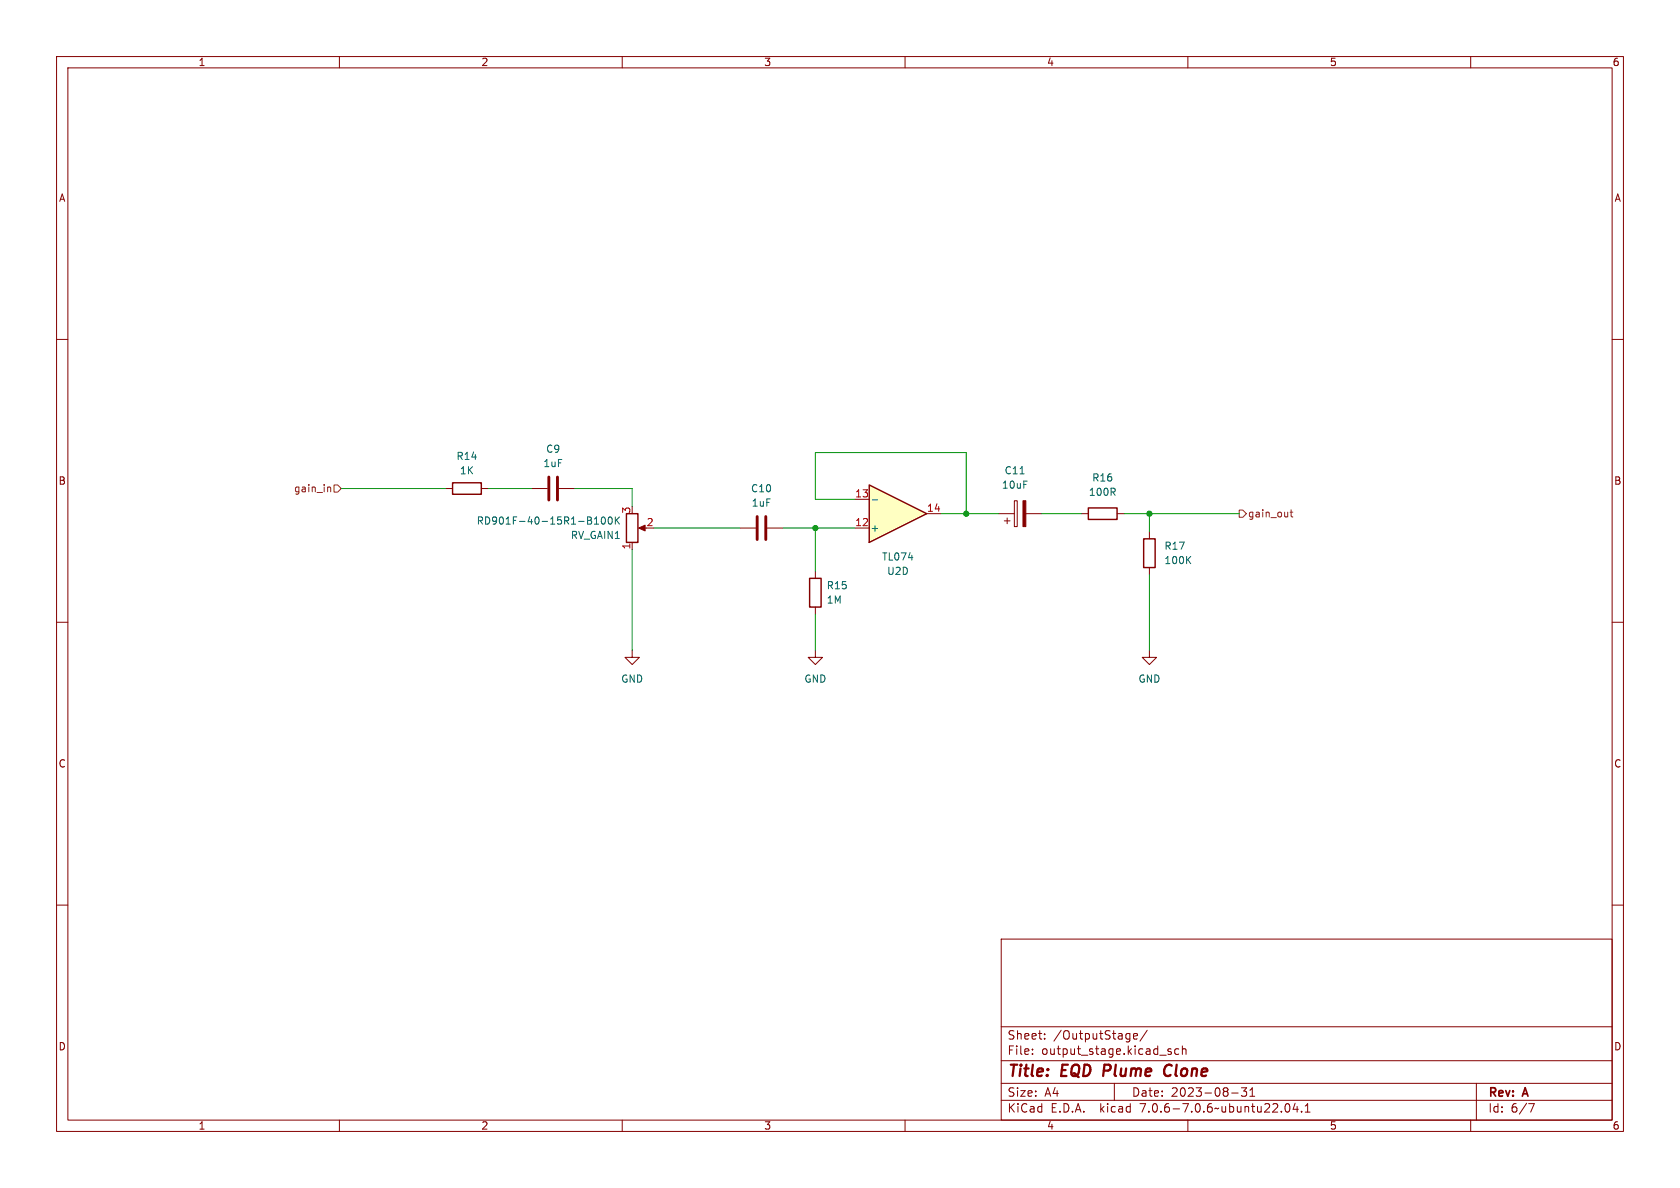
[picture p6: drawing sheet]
<svg xmlns="http://www.w3.org/2000/svg" width="297mm" height="210mm" viewBox="0 0 297 210" stroke-linecap="round" stroke-linejoin="round" font-family="sans-serif">
<g fill="none" stroke="#840000" stroke-width=".18">
<path d="M10 10h277v190h-277zM12 12h273v186h-273zM60 10v2M110 10v2M160 10v2M210 10v2M260 10v2M10 60h2M285 60h2M111.8 95.9v1.3M113.3 93.3h1M130.8 93.3h2.8"/>
<path d="M135.6 93.3h2.8M10 110h2M111.8 114.9v1.3h1.2l-1.2 1.3-1.3-1.3h1.3M203.2 114.9v1.3h1.3l-1.3 1.3-1.3-1.3h1.3M285 110h2M10 160h2M285 160h2M177 166h108v32h-108zM60 198v2M110 198v2M160 198v2M177 194.5h108"/>
<path d="M177 191.5h108M177 187.5h108M177 181.5h108M182.5 186.3v.1M182.5 185.5v.1M184.7 183.6v.1M184.7 182.8v.1M197 191.5v3M200.4 183.2l.7-.1-.1-.3-.4-.1-.2 .2 .1 .7h.5M202.8 182.1l-1.3 2M206.5 185.8l.4 .1 .2 .2-.1 .2-.4 .1M206.5 185.5h.5"/>
<path d="M208.4 185.5l-.4-.1-.3 .3v.4l.1 .2h.6M209 185.5l.2-.1 .4 .1 .1 .9M209 184.9v1.5M210 198v2M217.7 193.2h1.2M219.5 192.3h.9l-.5 .6 .4 .1v.7l-.2 .1h-.4l-.2-.1M221 193.8h.8M221 192.7l.4-.4v1.5M227.3 195.2l.2-.1a.81 .81 0 0 1 .6 .6 .81 .81 0 0 1-.3 .8l-.1 .1a.81 .81 0 0 1-.4-1.4zM229 195l-.4 1.1h.9M229.3 195.6v1M230.1 196.5v.1"/>
<path d="M230.7 196.6h.9M230.7 195.5l.5-.4v1.5M260 198v2M261 191.5v6.5M270.2 195.1h1l-.6 1.5"/>
</g>
<path d="M195.3 188.2l-.3 2M206.8 188.2a1.13 1.13 0 0 0-1 .7 1.13 1.13 0 0 0 .3 1.2l.2 .1 .5-.1" fill="none" stroke="#840000" stroke-width=".4"/>
<path d="M112.9 93.3l1.1-.5v1.1z" fill="#840000" stroke="#840000" stroke-width=".18"/>
<path d="M110.7 90.8h2.1v5.1h-2.1z" fill="none" stroke="#840000" stroke-width=".25"/>
<path d="M105.1 92.7h.7M105.1 91.7l.3-.3v1.3M106.4 91.5l.2-.1a.68 .68 0 0 1 .4 .6 .68 .68 0 0 1-.4 .7l-.2-.2-.1-.3zM107.7 91.4h.1a.68 .68 0 0 1 .4 .6 .68 .68 0 0 1-.4 .7 .84 .84 0 0 1-.1-1.3zM108.8 91.4v1.3M109 91.9l.5 .8M109.5 91.4l-.7 .7" fill="none" stroke="#006464" stroke-width=".18"/>
<path d="M133.9 91.3v4.1M135.4 91.3v4.1" fill="none" stroke="#840000" stroke-width=".51"/>
<path d="M153.7 85.7l10.1 5.1-10.1 5.1z" fill="#ffffc2"/>
<path d="M80 85.3h5.1v2.1h-5.1zM153.7 85.7l10.1 5.1-10.1 5.1zM192.4 89.8h5.1v2h-5.1zM202.2 95.3h2v5h-2zM143.1 102.2h2.1v5.1h-2.1z" fill="none" stroke="#840000" stroke-width=".25"/>
<g fill="none" stroke="#840000" stroke-width=".18">
<path d="M78.7 86.4h1.3M85.1 86.4h1.3M94 86.4h2.8M98.8 86.4h2.8M151.1 93.3h2.6M151.1 88.3h2.6M163.8 90.8h2.6M176.5 90.8h2.8M177.5 92.1h1.1M178.1 91.6v1M179.3 88.5h.5v4.6h-.5zM181.4 90.8h2.7"/>
<path d="M191.1 90.8h1.3M197.5 90.8h1.3M203.2 94v1.3M144.1 114.9v1.3h1.3l-1.3 1.3-1.2-1.3h1.2M144.1 101v1.2M144.1 107.3v1.3M203.2 100.3v1.3"/>
</g>
<path d="M154.2 88.4h1M180.3 83.8h.8M210 98.9l.5 .7M210.5 98.4l-.7 .7" fill="none" stroke="#006464" stroke-width=".18"/>
<path d="M180.8 88.5h.6v4.6h-.6z" fill="#840000" stroke="#840000" stroke-width=".18"/>
<path d="M97 84.3v4.1M98.6 84.3v4.1" fill="none" stroke="#840000" stroke-width=".51"/>
<path d="M58 86.2h.4l.1 .7M59.1 85.7h.6l.6 .7-.6 .6h-.6zM219.1 90.2h.6l.6 .6-.6 .6h-.6zM228.1 90.5h.5M228.3 90.1v1.1l.3 .2" fill="none" stroke="#725600" stroke-width=".18"/>
<g fill="none" stroke="#009600" stroke-width=".18">
<path d="M60.3 86.4h18.4M86.4 86.4h7.6M101.6 86.4h10.2v3.1M111.8 97.2v17.7M115.6 93.3h15.2M138.4 93.3h12.7M144.1 93.3v7.7M151.1 88.3h-7v-8.3h26.7v10.8M166.4 90.8h10.1M184.1 90.8h7M198.8 90.8h20.3M203.2 90.8v3.2"/>
<path d="M144.1 108.6v6.3M203.2 101.6v13.3"/>
</g>
<g fill="#009600" stroke="#009600" stroke-width=".18">
<circle cx="170.8" cy="90.8" r=".46"/>
<circle cx="144.1" cy="93.3" r=".46"/>
<circle cx="203.2" cy="90.8" r=".46"/>
</g>
<g font-size="2.8" fill="#840000">
<text x="178" y="190.9">Title:</text>
<text x="187.7" y="190.9">EQD</text>
<text x="195.9" y="190.9">Plume</text>
<text x="207.4" y="190.9">Clone</text>
</g>
<g font-size="2.1" fill="#840000">
<text x="178" y="184">Sheet:</text>
<text x="186.2" y="184">/OutputStage/</text>
<text x="178" y="186.7">File:</text>
<text x="184.1" y="186.7">output_stage.kicad_sch</text>
<text x="178" y="196.9">KiCad</text>
<text x="178" y="194.1">Size:</text>
<text x="184.7" y="194.1">A4</text>
<text x="185.7" y="196.9">E.D.A.</text>
<text x="194.6" y="196.9">kicad</text>
<text x="200" y="194.1">Date:</text>
<text x="201.8" y="196.9">7.0.6-7.0.6~ubuntu22.04.1</text>
<text x="207" y="194.1">2023-08-31</text>
<text x="263" y="194.3">Rev:</text>
<text x="263" y="196.9">Id:</text>
<text x="267.1" y="196.9">6/7</text>
<text x="269.4" y="194.3">A</text>
</g>
<g font-size="1.8" fill="#840000">
<text x="35" y="11.9">1</text>
<text x="85" y="11.9">2</text>
<text x="135" y="11.9">3</text>
<text x="185" y="11.9">4</text>
<text x="235" y="11.9">5</text>
<text x="285" y="11.9">6</text>
<text x="10.3" y="35.9">A</text>
<text x="285.3" y="35.9">A</text>
<text x="10.3" y="85.9">B</text>
<text x="285.3" y="85.9">B</text>
<text x="10.3" y="135.9">C</text>
<text x="285.3" y="135.9">C</text>
<text x="10.3" y="185.9">D</text>
<text x="285.3" y="185.9">D</text>
<text x="35" y="199.9">1</text>
<text x="85" y="199.9">2</text>
<text x="135" y="199.9">3</text>
<text x="185" y="199.9">4</text>
<text x="235" y="199.9">5</text>
<text x="285" y="199.9">6</text>
</g>
<g font-size="1.8" fill="#006464">
<text x="80.6" y="81.5">R14</text>
<text x="96" y="82.8">1uF</text>
<text x="96.4" y="80.2">C9</text>
<text x="81.2" y="84">1K</text>
<text x="132.7" y="87.2">C10</text>
<text x="132.8" y="89.8">1uF</text>
<text x="177" y="86.6">10uF</text>
<text x="177.5" y="84">C11</text>
<text x="192.4" y="87.9">100R</text>
<text x="193" y="85.3">R16</text>
<text x="84.2" y="92.9">RD901F-40-15R1-B100K</text>
<text x="100.8" y="95.5">RV_GAIN1</text>
<text x="153.8" y="94.2">+</text>
<text x="155.8" y="99.3">TL074</text>
<text x="156.7" y="101.8">U2D</text>
<text x="205.7" y="99.9">100K</text>
<text x="205.7" y="97.4">R17</text>
<text x="146.1" y="106.9">1M</text>
<text x="146.1" y="104.4">R15</text>
<text x="109.7" y="120.9">GND</text>
<text x="142.1" y="120.9">GND</text>
<text x="201.2" y="120.9">GND</text>
</g>
<g font-size="1.8" fill="#725600">
<text x="51.9" y="87.2">gain_in</text>
<text x="220.5" y="91.7">gain_out</text>
</g>
<g font-size="1.8" fill="#a90000">
<text x="151.1" y="88">13</text>
<text x="111.5" y="90.9" transform="rotate(-90 111.5 90.9)">3</text>
<text x="114.2" y="93.1">2</text>
<text x="151.1" y="93.1">12</text>
<text x="163.8" y="90.6">14</text>
<text x="111.5" y="97.2" transform="rotate(-90 111.5 97.2)">1</text>
</g>
</svg>
